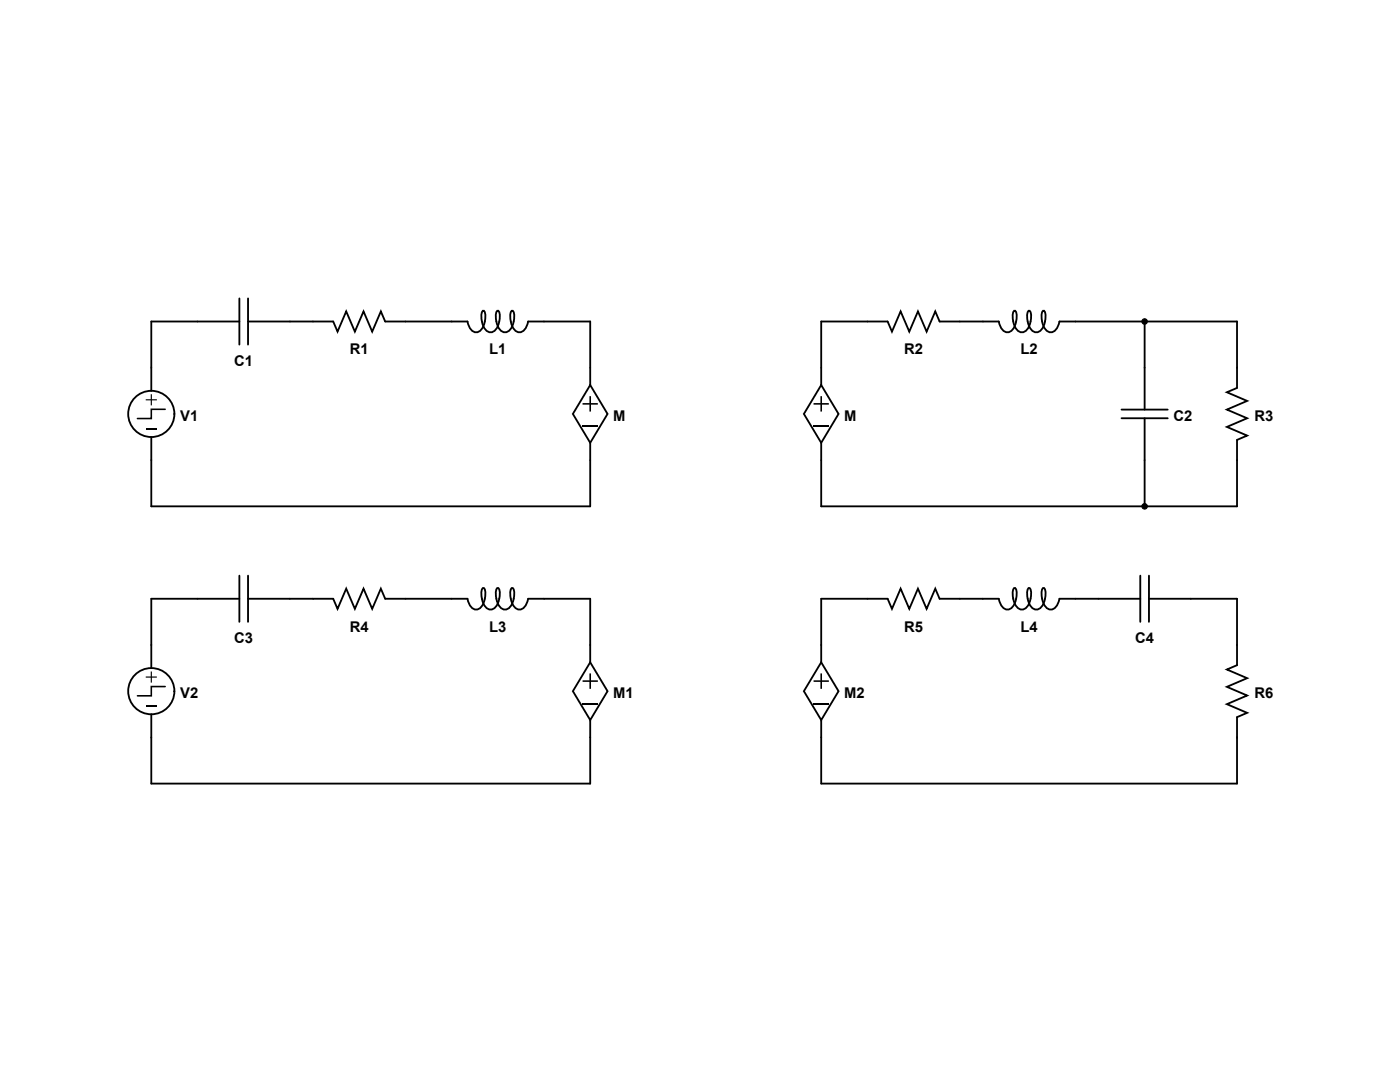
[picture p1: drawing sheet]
<svg xmlns="http://www.w3.org/2000/svg" width="279mm" height="216mm" viewBox="0 0 279 216" stroke-linecap="round" stroke-linejoin="round" font-family="sans-serif">
<path d="M47.8 59.5v9.3M49.5 59.5v9.3M47.8 64.2h-17.6v9.2M49.5 64.2h17l.9 2 1.7-4.1 1.7 4.1 1.8-4.1 1.7 4.1 1.7-4.1 .9 2.1h16.4a2.13 2.13 0 0 0 2 2.1 3.4 3.4 0 0 0 1.4-4.1l-.3-.2a3.5 3.5 0 0 0 .8 4.1 1.25 1.25 0 0 0 1.8-.5 3.6 3.6 0 0 0 .4-3.6h-.1a3.5 3.5 0 0 0 .8 4.1 1.25 1.25 0 0 0 1.8-.5 3.6 3.6 0 0 0 .4-3.6h-.2a3.5 3.5 0 0 0 .9 4.1 1.25 1.25 0 0 0 1.8-.5l.6-1.4h3.2" fill="none" stroke="#000" stroke-width=".37"/>
<path d="M117.8 76.8l3.4 5.8-3.4 5.8-3.5-5.8z" fill="#fff"/>
<path d="M108.6 64.2h9.2v12.6M117.8 76.8l3.4 5.8-3.4 5.8-3.5-5.8zM117.8 88.4v12.6h-87.6v-9.2" fill="none" stroke="#000" stroke-width=".37"/>
<path d="M117.6 79.1h.3v1.3h1.4v.3h-1.4v1.4h-.3v-1.4h-1.3v-.3h1.3z" fill="#000"/>
<path d="M116.3 85.1h3" fill="none" stroke="#000" stroke-width=".32"/>
<path d="M163.9 76.8l3.4 5.8-3.4 5.8-3.5-5.8z" fill="#fff"/>
<path d="M163.9 76.8l3.4 5.8-3.4 5.8-3.5-5.8zM163.9 76.8v-12.6h13.2l.9 2 1.7-4.1 1.8 4.1 1.7-4.1 1.7 4.1 1.8-4.1 .8 2.1h11.8a2.13 2.13 0 0 0 2 2.1 3.4 3.4 0 0 0 1.5-4.1l-.4-.2a3.5 3.5 0 0 0 .8 4.1 1.25 1.25 0 0 0 1.9-.5 3.6 3.6 0 0 0 .4-3.6h-.2a3.5 3.5 0 0 0 .8 4.1 1.25 1.25 0 0 0 1.9-.5 3.6 3.6 0 0 0 .4-3.6h-.2a3.5 3.5 0 0 0 .8 4.1 1.25 1.25 0 0 0 1.8-.5l.6-1.4h35.5v13.2l-2 .9 4 1.7-4 1.7 4 1.8-4 1.7 4 1.7-2 .9v13.2h-83v-12.6M228.4 64.2v17.5M223.8 81.7h9.2M223.8 83.5h9.2M228.4 83.5v17.5" fill="none" stroke="#000" stroke-width=".37"/>
<path d="M163.7 79.1h.3v1.3h1.4v.3h-1.4v1.4h-.3v-1.4h-1.3v-.3h1.3z" fill="#000"/>
<path d="M162.4 85.1h3" fill="none" stroke="#000" stroke-width=".32"/>
<circle cx="30.2" cy="82.6" r="4.6" fill="#fff"/>
<g fill="none" stroke="#000" stroke-width=".37">
<path d="M30.2 73.4v4.6M30.2 87.2v4.6M47.8 119.5h-17.6v9.2M47.8 114.9v9.2M49.5 119.5h17l.9 2 1.7-4 1.7 4 1.8-4 1.7 4 1.7-4 .9 2h16.4a2.13 2.13 0 0 0 2 2.1 3.4 3.4 0 0 0 1.4-4l-.3-.3a3.5 3.5 0 0 0 .8 4.1 1.25 1.25 0 0 0 1.8-.4 3.6 3.6 0 0 0 .4-3.7h-.1a3.5 3.5 0 0 0 .8 4.1 1.25 1.25 0 0 0 1.8-.4 3.6 3.6 0 0 0 .4-3.7h-.2a3.5 3.5 0 0 0 .9 4.1 1.25 1.25 0 0 0 1.8-.4l.6-1.5h3.2M49.5 114.9v9.2"/>
<circle cx="30.2" cy="82.6" r="4.6"/>
</g>
<path d="M30.1 78.7h.2v1h1v.2h-1v1h-.2v-1h-1v-.2h1z" fill="#000"/>
<path d="M29.1 85.6h2.2" fill="none" stroke="#000" stroke-width=".23"/>
<path d="M33 81.7h-2.8v1.8h-2.8" fill="none" stroke="#000" stroke-width=".32"/>
<path d="M117.8 132.2l3.4 5.7-3.4 5.8-3.5-5.8z" fill="#fff"/>
<path d="M108.6 119.5h9.2v12.7M117.8 132.2l3.4 5.7-3.4 5.8-3.5-5.8zM117.8 143.7v12.7h-87.6v-9.3" fill="none" stroke="#000" stroke-width=".37"/>
<path d="M117.6 134.4h.3v1.4h1.4v.3h-1.4v1.3h-.3v-1.3h-1.3v-.3h1.3z" fill="#000"/>
<path d="M116.3 140.4h3" fill="none" stroke="#000" stroke-width=".32"/>
<path d="M163.9 132.2l3.4 5.7-3.4 5.8-3.5-5.8z" fill="#fff"/>
<path d="M214.6 119.5h-3.2a2.13 2.13 0 0 1-1.9 2.1 3.4 3.4 0 0 1-1.5-4l.4-.3a3.5 3.5 0 0 1-.9 4.1 1.25 1.25 0 0 1-1.8-.4 3.6 3.6 0 0 1-.4-3.7h.2a3.5 3.5 0 0 1-.9 4.1 1.25 1.25 0 0 1-1.8-.4 3.6 3.6 0 0 1-.4-3.7h.2a3.5 3.5 0 0 1-.8 4.1 1.25 1.25 0 0 1-1.9-.4l-.6-1.5h-11.8l-.8-2-1.8 4-1.7-4-1.7 4-1.8-4-1.7 4-.9-2h-13.2v12.7M246.9 119.5v13.2l-2 .9 4 1.7-4 1.8 4 1.7-4 1.7 4 1.7-2 .9v13.3h-83v-12.7M163.9 132.2l3.4 5.7-3.4 5.8-3.5-5.8z" fill="none" stroke="#000" stroke-width=".37"/>
<path d="M163.7 134.4h.3v1.4h1.4v.3h-1.4v1.3h-.3v-1.3h-1.3v-.3h1.3z" fill="#000"/>
<path d="M162.4 140.4h3" fill="none" stroke="#000" stroke-width=".32"/>
<circle cx="30.2" cy="137.9" r="4.6" fill="#fff"/>
<g fill="none" stroke="#000" stroke-width=".37">
<path d="M214.6 119.5h13M227.6 114.9v9.2M229.3 119.5h17.6M229.3 114.9v9.2M30.2 128.7v4.6M30.2 142.5v4.6"/>
<circle cx="30.2" cy="137.9" r="4.6"/>
</g>
<g fill="#000">
<path d="M30.1 134h.2v1h1v.2h-1v1h-.2v-1h-1v-.2h1z"/>
<circle cx="228.4" cy="64.2" r=".55"/>
<circle cx="228.4" cy="101" r=".55"/>
</g>
<path d="M29.1 140.9h2.2" fill="none" stroke="#000" stroke-width=".23"/>
<path d="M33 137h-2.8v1.8h-2.8" fill="none" stroke="#000" stroke-width=".32"/>
<g fill="none" stroke="#000" stroke-width=".2">
<circle cx="228.4" cy="64.2" r=".55"/>
<circle cx="228.4" cy="101" r=".55"/>
</g>
<g font-size="3">
<text x="69.8" y="70.7">R1</text>
<text x="97.6" y="70.7">L1</text>
<text x="180.4" y="70.7">R2</text>
<text x="203.7" y="70.7">L2</text>
<text x="46.7" y="73">C1</text>
<text x="36" y="83.9">V1</text>
<text x="122.4" y="83.9">M</text>
<text x="168.5" y="83.9">M</text>
<text x="234.2" y="83.9">C2</text>
<text x="250.3" y="83.9">R3</text>
<text x="46.7" y="128.3">C3</text>
<text x="69.8" y="126">R4</text>
<text x="97.6" y="126">L3</text>
<text x="180.4" y="126">R5</text>
<text x="203.7" y="126">L4</text>
<text x="226.5" y="128.3">C4</text>
<text x="36" y="139.2">V2</text>
<text x="122.4" y="139.2">M1</text>
<text x="168.5" y="139.2">M2</text>
<text x="250.3" y="139.2">R6</text>
</g>
</svg>
